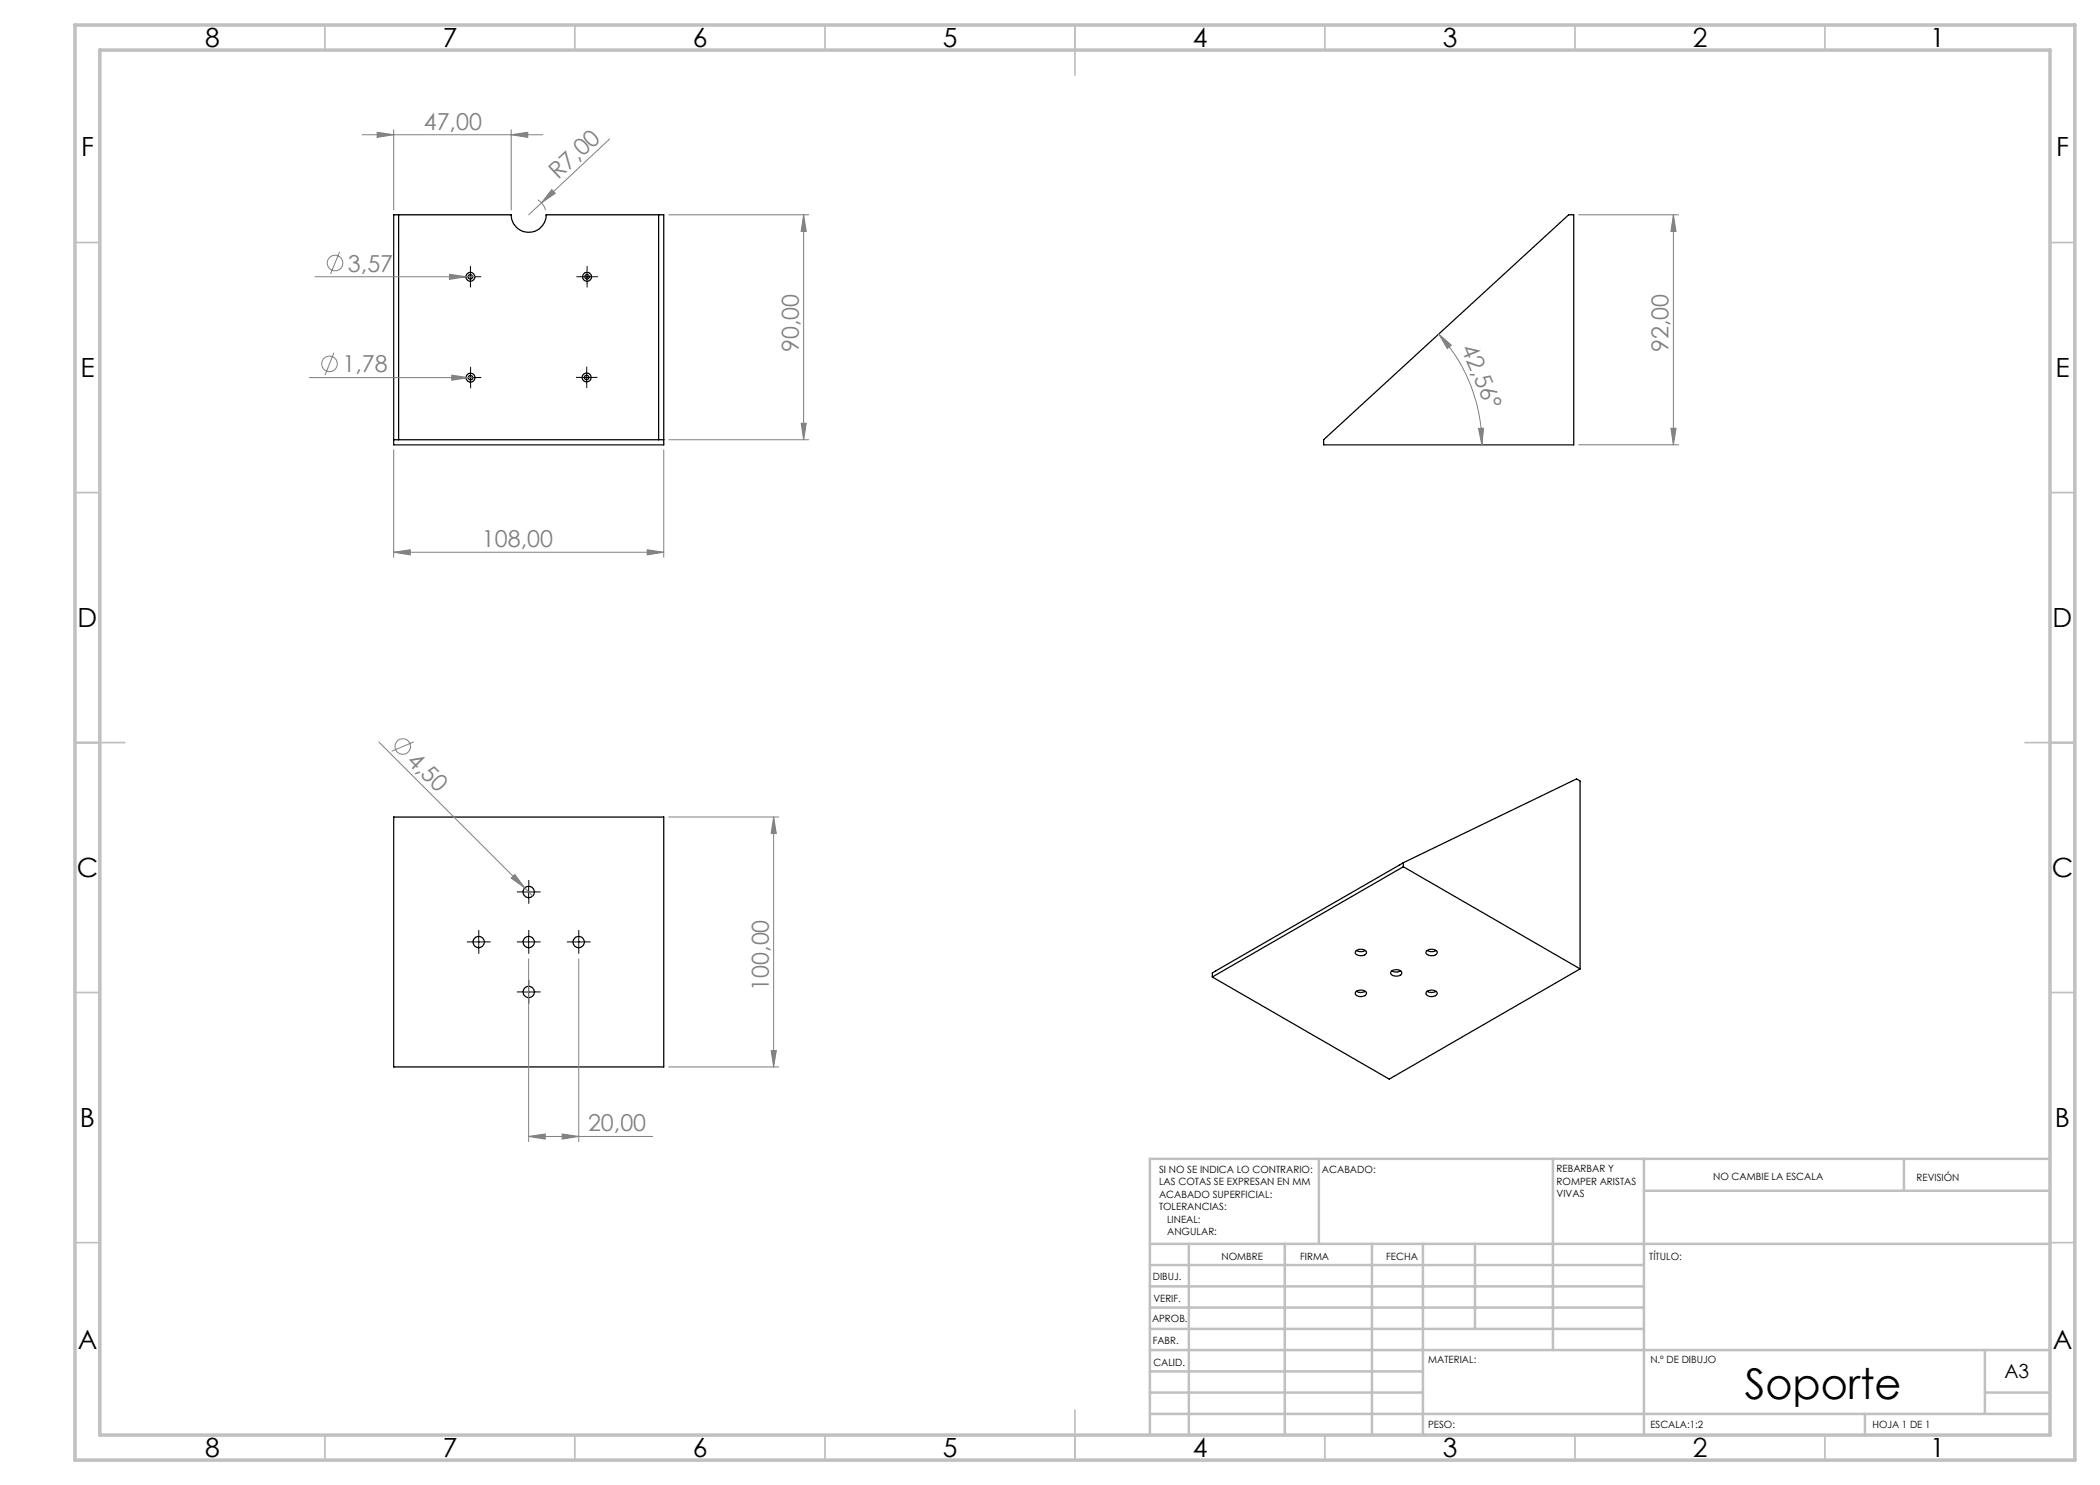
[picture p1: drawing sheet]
<svg xmlns="http://www.w3.org/2000/svg" width="420mm" height="297mm" viewBox="0 0 420 297" stroke-linecap="round" stroke-linejoin="round" font-family="sans-serif">
<g fill="none" stroke="#000" stroke-width=".25">
<path d="M78.7 43h23.5a3.5 3.5 0 0 0 3.5 3.5 3.5 3.5 0 0 0 3.5-3.5h23.6v46h-54.1zM79.7 43v44.9M131.7 43v44.9M78.7 87.9h54.1M264.7 87.9l49-44.9h1v46h-50zM78.7 163.4h54.1v50h-54.1zM280.7 173.4l-38.2 22M280.7 173.4l35.3 20.4M280.7 172.5l-37.5 21.7-.7 .4v.8M280.7 172.5v.9M280.7 172.5l34.6-16.7 .7 .4v37.6M271.1 198.4a1.35 1.35 0 0 1 2.2 .3 1.34 1.34 0 0 1-2.3 0z"/>
<path d="M271.1 190.2a1.55 1.55 0 0 1 2.2 .2 1.28 1.28 0 0 1-2.2 .3zM271.3 190.1a1.94 1.94 0 0 0 1.7 0M271.3 198.3a1.7 1.7 0 0 0 1.7 0M278.4 194.2a1.46 1.46 0 0 1 2 .3 1.19 1.19 0 0 1-2 .5l-.3-.4zM278.4 194.2a1.64 1.64 0 0 0 1.7 0M285.3 190.2a1.55 1.55 0 0 1 2.1 .2 1.28 1.28 0 0 1-2.2 .3zM285.4 198.3a1.37 1.37 0 0 1 2 .4 1.34 1.34 0 0 1-2.2 0zM285.4 190.1a1.94 1.94 0 0 0 1.8 0M285.4 198.3a1.7 1.7 0 0 0 1.8 0M316 193.8l-38.2 22-35.3-20.4"/>
<circle cx="94.1" cy="55.4" r=".45"/>
<circle cx="94.1" cy="55.4" r=".88"/>
<circle cx="117.4" cy="55.3" r=".89"/>
<circle cx="117.4" cy="55.3" r=".44"/>
<circle cx="94.1" cy="75.5" r=".44"/>
<circle cx="94.1" cy="75.5" r=".89"/>
<circle cx="117.3" cy="75.5" r=".44"/>
<circle cx="117.3" cy="75.5" r=".89"/>
<circle cx="105.7" cy="178.4" r="1.12"/>
<circle cx="95.7" cy="188.4" r="1.11"/>
<circle cx="105.7" cy="188.4" r="1.11"/>
<circle cx="105.7" cy="198.4" r="1.12"/>
<circle cx="115.7" cy="188.4" r="1.11"/>
</g>
<g fill="none" stroke="#808080" stroke-width=".2">
<path d="M72.4 26.9h36.2M75.4 26.5l3.3 .4-3.3 .6zM78.7 26v16M102.2 26.9l3.4-.4v1zM102.2 26v16M107.5 40a3.5 3.5 0 0 1 1.6 2M110.3 37.9l.8 .8-2.8 1.9zM121.9 27.8l-13.6 12.8M63 55.3h32M67.9 50.4l-1.8 4.4M89.9 54.9l3.3 .4-3.3 .6zM108.3 40.6l-2.6 2.4"/>
<path d="M133.7 43h28M160.7 43l.6 3.3h-1.1zM160.7 43v44.9M315.7 43h20M334.7 43l.5 3.3h-1zM334.7 43v46M61.9 75.5h32.6M66.8 70.6l-1.8 4.4M90.3 75l3.4 .5-3.4 .6zM287.8 66.8l2.5 2.2-.8 .7zM287.8 66.8a32.7 32.7 0 0 1 8.6 22.2M78.7 90v21.5"/>
<path d="M132.8 90v21.5M133.7 87.9h28M160.2 84.7h1.1l-.6 3.2zM295.7 85.7h1l-.3 3.3zM315.7 89h20M334.2 85.7h1l-.5 3.3zM78.7 110.5l3.4-.5v1zM78.7 110.5h54.1M129.4 110l3.4 .5-3.4 .5zM75.8 148.4l29.2 29.2M82.8 148.4l-4.4 1.8M102.2 175.6l.8-.7 2 2.7z"/>
<path d="M105 177.6l1.5 1.6M133.7 163.4h22.1M154.7 163.4l.6 3.3h-1.1zM154.7 163.4v50M105.7 191.8v36.5M115.7 191.8v36.5M133.7 213.4h22.1M154.2 210.1h1.1l-.6 3.3zM105.7 227.3l3.3-.5v1zM105.7 227.3h24.8M112.4 226.8l3.3 .5-3.3 .5z"/>
<circle cx="67" cy="52.6" r="1.56"/>
<circle cx="65.9" cy="72.8" r="1.55"/>
<circle cx="80.6" cy="149.3" r="1.56"/>
</g>
<g fill="none" stroke="#000" stroke-width=".2" stroke-dasharray="15.2 1.3 1.3 1.3" stroke-linecap="butt">
<path d="M92.8 55.3h-.9M94.1 54.1v-.9M94.1 56.6v.9M95.3 55.3h.9M116.2 55.3h-.9M117.4 54.1v-.9M117.4 56.6v.9M118.7 55.3h.9M92.9 75.5h-.9M94.1 74.3v-.9M94.1 76.8v.9M95.4 75.5h.9"/>
<path d="M116.1 75.5h-.9M117.3 74.2v-.9M117.3 76.7v.9M118.6 75.5h.9M104.5 178.4h-1.1M105.8 177.1v-1.1M105.8 179.6v1.2M107 178.4h1.1M94.5 188.4h-1.1M95.8 187.1v-1.1M95.8 189.6v1.2M97 188.4h1.1"/>
<path d="M104.5 188.4h-1.1M104.5 198.4h-1.1M105.8 187.1v-1.1M105.8 189.6v1.2M105.8 197.1v-1.1M105.8 199.6v1.2M107 188.4h1.1M107 198.4h1.1M114.5 188.4h-1.1M115.8 187.1v-1.1M115.8 189.6v1.2M117 188.4h1.1"/>
</g>
<g fill="none" stroke="#000" stroke-width=".2">
<path d="M92.8 55.3h2.5M94.1 54.1v2.5M116.2 55.3h2.5M117.4 54.1v2.5M92.9 75.5h2.5M94.1 74.3v2.5M116.1 75.5h2.5M117.3 74.3v2.4M104.5 178.4h2.5M105.7 177.2v2.4M94.5 188.4h2.5M95.7 187.1v2.5"/>
<path d="M104.5 188.4h2.5M104.5 198.4h2.5M105.7 187.1v2.5M105.7 197.2v2.4M114.5 188.4h2.5M115.7 187.1v2.5"/>
</g>
<g fill="none" stroke="#c0c0c0" stroke-width=".35">
<path d="M65 5v5M115 5v5M165 5v5M215 5v10M265 5v5M315 5v5M365 5v5M15 48.5h5M410 48.5h5M15 98.5h5M410 98.5h5M15 148.5h10"/>
<path d="M405 148.5h10M15 198.5h5M410 198.5h5M15 248.5h5M410 248.5h5M65 287v5M115 287v5M165 287v5M215 282v10M265 287v5M315 287v5M365 287v5"/>
</g>
<g fill="none" stroke="#c0c0c0" stroke-width=".5">
<path d="M263.8 231.8v17M310.6 231.8v38.2M328.8 231.8v55.2M328.8 238.2h81.2M380.8 231.8v6.4M410 231.8h-180v55.2M230 248.8h180M230 257.3h98.8M230 253h98.8M237.8 248.8v38.2M257 248.8v38.2M274.4 248.8v38.2"/>
<path d="M284.6 248.8v38.2M295 248.8v17M230 265.8h98.8M230 261.5h98.8M230 278.5h54.6M230 274.3h54.6M230 270h180M397 278.5h13M397 270v12.8M230 282.8h180M373 282.8v4.2"/>
</g>
<path d="M15 5h400v287h-400zM20 10h390v277h-390z" fill="none" stroke="#c0c0c0" stroke-width=".7"/>
<g fill="#808080">
<path d="M102.2 175.6l.8-.7 2 2.7z"/>
<path d="M90.3 75l3.4 .5-3.4 .6z"/>
<path d="M89.9 54.9l3.3 .4-3.3 .6z"/>
<path d="M110.3 37.9l.8 .8-2.8 1.9z"/>
<path d="M295.7 85.7h1l-.3 3.3zM287.8 66.8l2.5 2.2-.8 .7z"/>
<path d="M102.2 26.9l3.4-.4v1zM75.4 26.5l3.3 .4-3.3 .6z"/>
<path d="M78.7 110.5l3.4-.5v1zM129.4 110l3.4 .5-3.4 .5zM105.7 227.3l3.3-.5v1zM112.4 226.8l3.3 .5-3.3 .5z"/>
<path d="M160.7 43l.6 3.3h-1.1zM160.2 84.7h1.1l-.6 3.2zM334.7 43l.5 3.3h-1zM334.2 85.7h1l-.5 3.3zM154.7 163.4l.6 3.3h-1.1zM154.2 210.1h1.1l-.6 3.3z"/>
</g>
<text font-size="8.5" x="348.9" y="279.7">Soporte</text>
<g font-size="5.3">
<text x="41" y="9.5">8</text>
<text x="88.5" y="9.5">7</text>
<text x="138.5" y="9.5">6</text>
<text x="188.5" y="9.5">5</text>
<text x="238.5" y="9.5">4</text>
<text x="288.5" y="9.5">3</text>
<text x="338.5" y="9.5">2</text>
<text x="386" y="9.5">1</text>
<text x="16.2" y="31.2">F</text>
<text x="411.2" y="31.2">F</text>
<text x="16.1" y="75.5">E</text>
<text x="411.1" y="75.5">E</text>
<text x="15.5" y="125.5">D</text>
<text x="410.5" y="125.5">D</text>
<text x="15.4" y="175.5">C</text>
<text x="410.4" y="175.5">C</text>
<text x="16" y="225.5">B</text>
<text x="411" y="225.5">B</text>
<text x="15.5" y="269.7">A</text>
<text x="410.5" y="269.7">A</text>
<text x="41" y="291.5">8</text>
<text x="88.5" y="291.5">7</text>
<text x="138.5" y="291.5">6</text>
<text x="188.5" y="291.5">5</text>
<text x="238.5" y="291.5">4</text>
<text x="288.5" y="291.5">3</text>
<text x="338.5" y="291.5">2</text>
<text x="386" y="291.5">1</text>
</g>
<g font-size="4.7" fill="#808080">
<text x="84.7" y="25.9">47,00</text>
<text x="111.7" y="36.1" transform="rotate(-43 111.7 36.1)">R7,00</text>
<text x="69.6" y="54.3">3,57</text>
<text x="159.7" y="70.4" transform="rotate(-90 159.7 70.4)">90,00</text>
<text x="292.2" y="69.7" transform="rotate(67 292.2 69.7)">42,56°</text>
<text x="333.7" y="70.4" transform="rotate(-90 333.7 70.4)">92,00</text>
<text x="68.5" y="74.5">1,78</text>
<text x="96.4" y="109.4">108,00</text>
<text x="81.2" y="152.3" transform="rotate(45 81.2 152.3)">4,50</text>
<text x="153.7" y="198.2" transform="rotate(-90 153.7 198.2)">100,00</text>
<text x="117.6" y="226.3">20,00</text>
</g>
<text font-size="3.9" x="400.9" y="275.5">A3</text>
<g font-size="2">
<text x="231.8" y="234.6">SI NO SE INDICA LO CONTRARIO:</text>
<text x="231.8" y="237.1">LAS COTAS SE EXPRESAN EN MM</text>
<text x="231.8" y="239.6">ACABADO SUPERFICIAL:</text>
<text x="264.4" y="234.6">ACABADO:</text>
<text x="311.3" y="234.5">REBARBAR Y</text>
<text x="311.3" y="237">ROMPER ARISTAS</text>
<text x="311.3" y="239.5">VIVAS</text>
<text x="342.6" y="236">NO CAMBIE LA ESCALA</text>
<text x="383.3" y="236.2">REVISIÓN</text>
<text x="231.8" y="242.1">TOLERANCIAS:</text>
<text x="233.4" y="244.6">LINEAL:</text>
<text x="233.4" y="247.1">ANGULAR:</text>
<text x="244.3" y="252">NOMBRE</text>
<text x="260" y="251.9">FIRMA</text>
<text x="277.2" y="251.9">FECHA</text>
<text x="329.9" y="251.9">TÍTULO:</text>
<text x="230.6" y="256.1">DIBUJ.</text>
<text x="230.7" y="260.3">VERIF.</text>
<text x="230.4" y="264.4">APROB.</text>
<text x="230.5" y="268.8">FABR.</text>
<text x="230.7" y="273.1">CALID.</text>
<text x="285.6" y="272.5">MATERIAL:</text>
<text x="330.1" y="272.5">N.º DE DIBUJO</text>
<text x="285.6" y="285.5">PESO:</text>
<text x="330.1" y="285.6">ESCALA:1:2</text>
<text x="374.5" y="285.6">HOJA 1 DE 1</text>
</g>
</svg>
